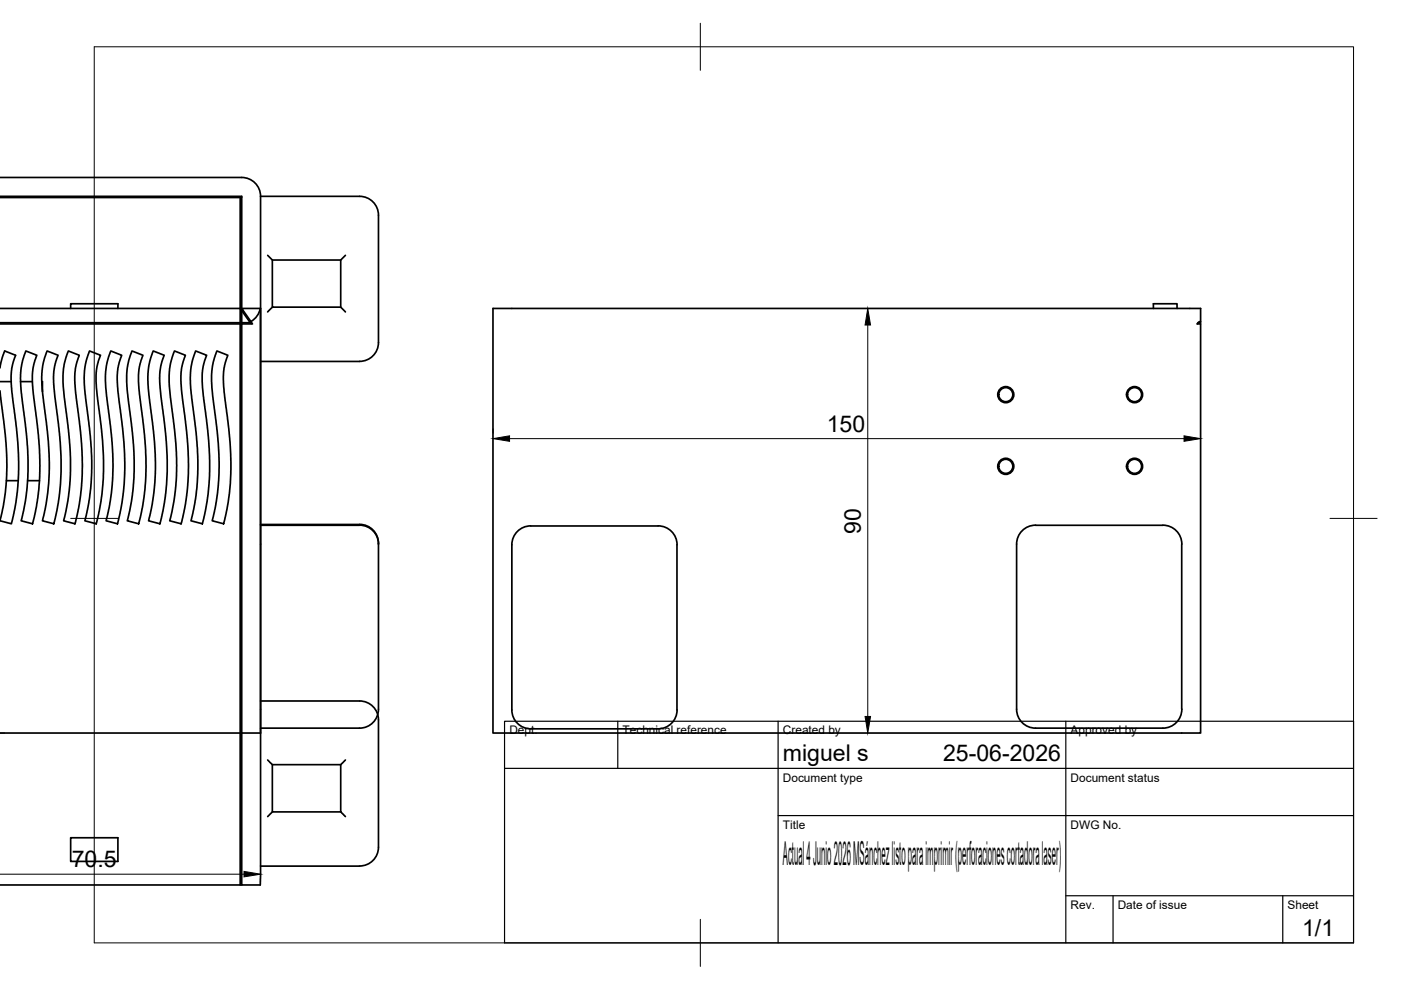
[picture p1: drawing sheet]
<svg xmlns="http://www.w3.org/2000/svg" width="297mm" height="210mm" viewBox="0 0 297 210" stroke-linecap="round" stroke-linejoin="round" font-family="sans-serif">
<!-- layer: Visible -->
<g fill="none" stroke="#000" stroke-width=".36">
<path d="M0 37.6h51.3a4 4 0 0 1 3.9 4M0 41.6h51.2v146h4v-2v-144M0 41.9h50.9M51.2 41.9h-.3v145.7h.3M55.2 41.6h21M56.7 54.1l1 1h14.5M57.7 55.1v10h14.5M73.2 54.1l-1 1v10l1 1M76.3 41.6a4 4 0 0 1 3.9 4v27a4 4 0 0 1-3.9 4M0 78l.4-2.1 .6-1.5 2.3 .9-.8 2.6-.2 2.7 1.5 13.1 .2 5.8-.4 5.6-1.2 6-2.4-.7 .6-2.8 .5-3.1 .4-5.4-.3-6.2-1.2-10M0 65.4h50.9l2.2 3h-53.1M5.5 74.4l2.3 .9-.7 2.4-.2 3.3 1.3 12.3 .2 7.5-.5 5.4-1 4.9-2.4-.7 1.1-5.4 .3-5.1-.2-6.7-1.2-9.9-.2-3 .3-2.9z"/>
<path d="M10 74.4l2.3 .9-.7 2.3-.3 2.8 .3 3.8 1.1 8.4 .3 7.4-.4 5.3-1.2 5.8-2.4-.7 .6-2.8 .5-3.1 .3-4.2-.2-6.8-1.1-9.7-.3-3.1 .3-3.2zM14.5 74.4l2.3 .9-.8 2.5-.1 3 1.3 12.2 .2 7.4-.4 5.6-1.1 5.1-2.4-.7 .9-4.1 .5-5.6-.1-6.5-1.4-13.2 .2-3.6zM15 65.4v-1h10v1M19 74.4l2.3 .9-.7 2.3-.2 1.4v2l1.3 12.3 .2 6.7-.5 6.2-1 4.9-2.4-.7 1-5 .4-5.1-.2-6.8-1.1-9.9-.3-3.1 .3-3.3zM23.5 74.4l2.3 .9-.8 2.6-.2 2.7 1.5 13.1 .2 5.8-.4 5.6-1.2 6-2.4-.7 .9-4.1 .5-5.6-.1-6.8-1.4-13.1 .2-3.3zM28 74.4l2.3 .9-.7 2.4-.2 3.3 1.3 12.3 .2 3.8v3.7l-.5 5.4-1 4.9-2.4-.7 1.1-5.4 .3-5.1-.2-6.7-1.3-12.2 .1-3.2 .3-1.4zM32.5 74.4l2.3 .9-.7 2.3-.3 2.8 .3 3.8 1.1 8.4 .3 7.4-.4 5.3-1.2 5.8-2.4-.7 .6-2.8 .5-3.1 .3-4.2-.2-6.8-1.1-9.7-.3-3.1 .3-3.2zM37 74.4l2.3 .9-.8 2.5-.1 3 1.3 12.2 .2 7.4-.4 5.6-1.1 5.1-2.4-.7 .9-4.1 .5-5.6-.1-6.8-1.4-12.9 .2-3.6zM41.5 74.4l2.3 .9-.7 2.3-.2 1.4v2l1.3 12.3 .2 7.5-.5 5.4-1 4.9-2.4-.7 1.1-5.4 .3-4.7-.2-6.8-1.1-9.9-.3-3.1 .2-2.8zM46 74.4l2.3 .9-.8 2.6-.2 2.7 1.5 13.1 .2 5.8-.4 5.1-.5 3.5-.7 3-2.4-.7 .6-2.8 .5-3.1 .3-4.2-.1-6.4-1.4-13.1 .2-3.3zM50.9 65.4h.3M55.2 65.4a4 4 0 0 1-2 2.8"/>
<path d="M55.2 65.4v90h-55.2M55.2 65.4h-4l2.3 3.3h-53.5M55.2 76.6h21M57.7 65.1l-1 1M104.5 65.4h150.1v2.8l-.5 .1-.3 .4h.8v86.7h-150.1zM244.5 65.4v-1h5.1v1M254.6 68.2v.2h-.6M0 80.9h2.4M4.4 80.9h2.5M8.9 80.9h.1v2.1M1.4 101.9h2.5M5.9 101.9h2.5"/>
<path d="M55.2 111.4h21M55.2 111.2h21M76.3 111.4a4 4 0 0 1 3.9 4M76.3 111.2a4 4 0 0 1 3.9 4v35.2a4 4 0 0 1-3.9 4M139.5 111.5h-27a4 4 0 0 0-4 4v35a4 4 0 0 0 4 4h27M139.5 111.5a4 4 0 0 1 4.1 4l-.1 35a4 4 0 0 1-4 4M215.5 115.4v35a4 4 0 0 0 4.1 4h26.9M246.5 111.4h-26.9a4 4 0 0 0-4.1 4M246.6 111.4a4 4 0 0 1 4 4M250.5 115.4l.1 35a4 4 0 0 1-4 4M55.2 154.4h21M55.2 148.6h21"/>
<path d="M76.3 148.6a4 4 0 0 1 3.9 4v27a4 4 0 0 1-3.9 4M15 177.6h10v5h-10zM56.7 161.1l1 1h14.5M57.7 162.1v10h14.5M57.7 172.1l-1 1M73.2 161.1l-1 1v10l1 1M0 187.6h50.9M55.2 183.6h21"/>
<circle cx="213.2" cy="83.7" r="1.49"/>
<circle cx="213.2" cy="98.9" r="1.49"/>
<circle cx="213.2" cy="98.9" r="1.7"/>
<circle cx="213.2" cy="83.7" r="1.7"/>
<circle cx="240.5" cy="83.7" r="1.49"/>
<circle cx="240.5" cy="98.9" r="1.49"/>
<circle cx="240.5" cy="83.7" r="1.7"/>
<circle cx="240.5" cy="98.9" r="1.7"/>
</g>
<!-- layer: BORDER -->
<path d="M20 9.9h267v190h-267zM148.5 4.9v10M15 109.9h10M282 109.9h10M148.5 194.9v10" fill="none" stroke="#000" stroke-width=".21"/>
<!-- layer: TITLEBLOCK -->
<path d="M107 152.9h180v47h-180zM131 152.9v10M165 152.9v47M226 152.9v47M107 162.9h180M165 172.9h122M226 189.9h61M236 189.9v10M272 189.9v10" fill="none" stroke="#000" stroke-width=".25"/>
<!-- layer: FD_Dimensions -->
<path d="M184 68.9v83M104.5 90.9v1M108 93h143M254.5 90.9v1M0 155.4h1M0 185.3h51.7M55.2 185.7v1.7" fill="none" stroke="#000" stroke-width=".21"/>
<path d="M184 65.4l.6 3.5h-1.2zM104.5 93l3.5-.6v1.2zM251 92.4l3.5 .6-3.5 .6zM183.4 151.9h1.2l-.6 3.5zM51.7 184.8l3.5 .5-3.5 .6z" fill="#000" stroke="#000" stroke-width=".21"/>
<text font-size="7" x="166" y="183.4">Actual 4 Junio 2026 MSánchez listo para imprimir (perforaciones cortadora laser)</text>
<g font-size="4.9">
<text x="175.3" y="91.5">150</text>
<text x="182.5" y="113.1" transform="rotate(-90 182.5 113.1)">90</text>
<text x="166" y="161.4">miguel s</text>
<text x="200" y="161.4">25-06-2026</text>
<text x="15.2" y="183.9">70.5</text>
<text x="276.1" y="198.6">1/1</text>
</g>
<g font-size="2.5">
<text x="108" y="155.7">Dept.</text>
<text x="132" y="155.7">Technical reference</text>
<text x="166" y="155.7">Created by</text>
<text x="227" y="155.7">Approved by</text>
<text x="166" y="165.7">Document type</text>
<text x="227" y="165.7">Document status</text>
<text x="166" y="175.7">Title</text>
<text x="227" y="175.7">DWG No.</text>
<text x="227" y="192.7">Rev.</text>
<text x="237" y="192.7">Date of issue</text>
<text x="273" y="192.7">Sheet</text>
</g>
</svg>
